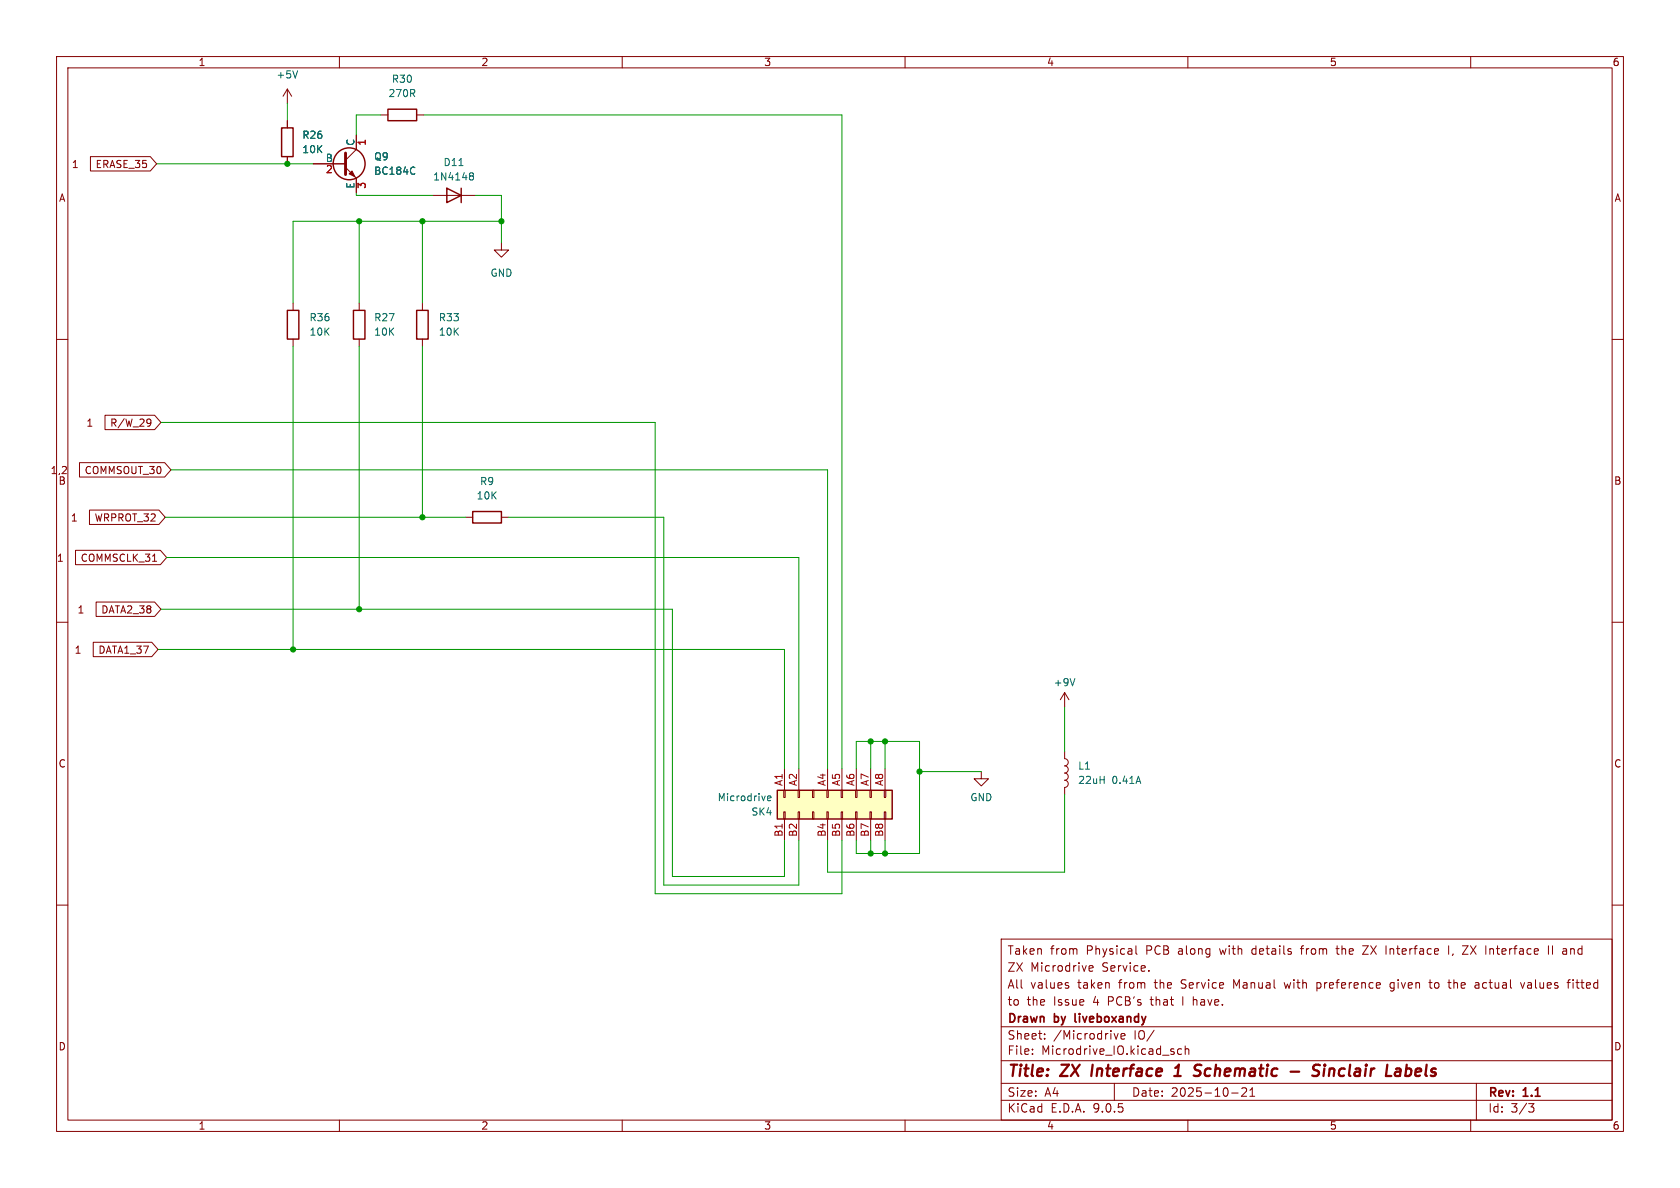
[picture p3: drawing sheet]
<svg xmlns="http://www.w3.org/2000/svg" width="297mm" height="210mm" viewBox="0 0 297 210" stroke-linecap="round" stroke-linejoin="round" font-family="sans-serif">
<g fill="none" stroke="#840000" stroke-width=".18">
<path d="M10 10h277v190h-277zM12 12h273v186h-273zM60 10v2M110 10v2M160 10v2M210 10v2M260 10v2M10 60h2M285 60h2M10 110h2M285 110h2M10 160h2"/>
<path d="M177 166h108v32h-108zM188.7 174.2l.3 .2-.3 .3M188.7 173.7l.2 .1M192.5 171.2l.7-.1v-.3l-.5-.1-.2 .2 .1 .7h.6M200.8 167.2v1.3l.2 .2M203.1 171.6v.1M227 173.7l.3 1M229.9 167.7h.6M232.8 173.7v1.5M232.8 174.6l.4 .1M233.2 173.7l-.4 .1M236.2 167.7h.5"/>
<path d="M236.4 167.2v1.3l.2 .2M240.9 167.2h1l-1 1.5h1M245.8 175.1l.4 .1M246.3 173.7l-.4 .1-.2 .2 .1 .6 .5 .1M252.6 173.7h.6M252.8 173.2v1.3l.4 .2M256 173.7h.5M256.1 167.2v1.5M256.2 174.6l.3 .1M256.9 168.6l-.2 .3M258.5 167.2h1l-1 1.5h1M261 173.7h.2l.3 .2v.8"/>
<path d="M261.5 174.6l-.5 .1M261.5 174.1h-.5M263.8 167.7l-.3 .1M268.8 173.7l.4 1 .3-1M273.7 167.2v1.5M274.5 167.2v1.5M277 173.7h.6M277.6 173.2l-.4 .2v1.3M278.1 173.2v.1M278.1 173.7v1M285 160h2M60 198v2"/>
<path d="M110 198v2M160 198v2M177 194.5h108M177 191.5h108M177 187.5h108M177 181.5h108M182.5 186.3v.1M182.5 185.5v.1M184.7 183.6v.1M184.7 182.8v.1M197 182.7l.3 1 .4-1M197 191.5v3"/>
<path d="M198.2 183.2l.7-.1-.1-.3-.4-.1-.2 .2v.7h.6M207.5 186v.3M208.9 185.5l-.4-.1-.3 .3v.4l.1 .2h.6M209.5 185.5l.2-.1 .4 .1 .1 .9M209.5 184.9v1.5M210 198v2M217.7 193.2h1.2M219.5 192.4l.6-.1 .2 .1 .1 .3-.9 1.1h.9M221 193.8h.8M221 192.7l.4-.4v1.5M260 198v2M261 191.5v6.5"/>
<path d="M270.2 195.1h1l-.5 .6 .4 .1 .1 .5-.3 .3h-.4"/>
</g>
<g fill="none" stroke="#840000" stroke-width=".4">
<path d="M193.2 188.2l-.3 2M207.6 190.2h1.1M207.8 188.8l.6-.6-.2 2M211.5 189.2l.4 .1a.49 .49 0 0 1 .3 .5 .49 .49 0 0 1-.4 .4M211.6 188.2l.8 .1M228.2 189.4h1.5M233.3 188.3a.85 .85 0 0 0-1 .1l-.2 .4 .1 .2M234.1 188.9l-.1 1.3M234.2 188.2v.2M234.2 188.2l-.1 .1 .1 .1M234.2 188.2l.1 .1-.1 .1M235.1 188.9l-.2 1.3"/>
<path d="M235.7 188.9l-.6 .2M247.4 188.9l.2 .3-.1 1M247.5 190.1l-.2 .1M247.6 189.4h-.2M248.5 190.1l.1 .1 .6-.1M248.7 188.2l-.3 2M249.2 188.9l-.6 .1"/>
</g>
<path d="M190.1 179.2v1.4" fill="none" stroke="#840000" stroke-width=".3"/>
<path d="M137.4 139.7h20.3v5.1h-20.3z" fill="#ffffc2"/>
<g fill="none" stroke="#840000" stroke-width=".25">
<path d="M68.6 19.3h5.1v2h-5.1zM49.8 22.6h2v5.1h-2zM79 33.3l2.5 1.2-2.5 1.3zM81.5 33.3v2.5M50.8 54.9h2v5h-2zM62.5 54.9h2v5h-2zM73.7 54.9h2v5h-2zM83.6 90.4h5v2.1h-5zM137.4 139.7h20.3v5.1h-20.3z"/>
<circle cx="61.7" cy="29" r="2.82"/>
</g>
<g fill="none" stroke="#840000" stroke-width=".18">
<path d="M50.8 15.7v2.6M50.8 15.7l-.8 1.3M50.8 15.7l.8 1.3M16 27.7h10.6l1.1 1.3-1.1 1.2h-10.6zM50.8 21.3v1.3M50.8 27.7v1.3M55.4 29h5.7M61.1 29.6l1.9 1.9v2.5M63 23.9v2.5l-1.9 1.9M67.3 20.3h1.3M73.7 20.3h1.2M76.5 34.5h7.6"/>
<path d="M51.8 53.6v1.3M51.8 59.9v1.3M63.5 53.6v1.3M63.5 59.9v1.3M74.7 53.6v1.3M74.7 59.9v1.3M88.6 42.9v1.3h1.3l-1.3 1.3-1.2-1.3h1.2M18.6 73.4h8.7l1.1 1.3-1.1 1.2h-8.7zM26.2 74.1l.4 .1a.84 .84 0 0 1-.3 1.1h-.2M26.7 74.6l-.3 .3h-.2M13.4 97.3h15l1.1 1.3-1.1 1.2h-15zM14.1 81.8h15l1.1 1.3-1.1 1.2h-15z"/>
<path d="M15.8 90.2h12.3l1.1 1.2-1.1 1.3h-12.3zM27 99.2h.7M82.3 91.4h1.3M88.6 91.4h1.3M16.5 113.5h10.3l1.1 1.3-1.1 1.3h-10.3zM17 106.4h10.3l1.1 1.3-1.1 1.3h-10.3zM138.6 139.7h.2v1.3h-.2zM138.7 135.9v3.8M141.1 139.7h.3v1.3h-.3zM141.2 135.9v3.8M143.6 139.7h.3v1.3h-.3zM146.2 139.7h.2v1.3h-.2z"/>
<path d="M146.3 135.9v3.8M148.7 139.7h.3v1.3h-.3zM148.8 135.9v3.8M151.3 139.7h.2v1.3h-.2zM151.4 135.9v3.8M153.8 139.7h.3v1.3h-.3zM153.9 135.9v3.8M156.3 139.7h.3v1.3h-.3zM156.5 135.9v3.8M173.5 136.4v1.3h1.3l-1.3 1.2-1.3-1.2h1.3M188.2 132.8v1.3a.64 .64 0 0 1 .6 .7 .64 .64 0 0 1-.6 .6 .64 .64 0 0 1 .6 .6 .64 .64 0 0 1-.6 .7 .64 .64 0 0 1 .6 .6 .64 .64 0 0 1-.6 .6 .64 .64 0 0 1 .6 .7 .64 .64 0 0 1-.6 .6M188.2 122.4v2.6"/>
<path d="M188.2 139.2v1.3M188.2 122.4l-.7 1.3M188.2 122.4l.8 1.3M138.6 143.5h.2v1.3h-.2zM138.7 144.8v3.8M141.1 143.5h.3v1.3h-.3zM141.2 144.8v3.8M143.6 143.5h.3v1.3h-.3zM146.2 143.5h.2v1.3h-.2zM146.3 144.8v3.8M148.7 143.5h.3v1.3h-.3zM148.8 144.8v3.8"/>
<path d="M151.3 143.5h.2v1.3h-.2zM151.4 144.8v3.8M153.8 143.5h.3v1.3h-.3zM153.9 144.8v3.8M156.3 143.5h.3v1.3h-.3zM156.5 144.8v3.8"/>
</g>
<path d="M52.6 12.5l-.4 1.3M73.1 29.5l.2 .2M73.3 30.7l-.2 .1M81.1 29.3h.8M83.1 31l.1 .1M83.1 30.6h.4l.2 .1v.2l-.2 .2M83.2 31.1h.3M83.2 31.1l-.1 .1M83.5 31.1l.2 .2v.4l-.2 .1h-.4M190 120l-.4 1.2M135.7 141.1l.6-.1-.1-.2-.3-.1-.2 .2 .1 .6h.4" fill="none" stroke="#006464" stroke-width=".18"/>
<path d="M61.1 27.1v3.8" fill="none" stroke="#840000" stroke-width=".51"/>
<path d="M62.2 30.2l.5 1-1-.5z" fill="#840000" stroke="#840000" stroke-width=".18"/>
<g fill="none" stroke="#009600" stroke-width=".18">
<path d="M50.8 18.3v3M27.7 29h27.7M63 34v.5h13.5M63.5 39.1v14.5M67.3 20.3h-4.3v3.6M74.7 39.1v14.5M74.9 20.3h73.9v115.6M84.1 34.5h4.5v8.4M88.6 39.1h-36.8v14.5M28.4 74.7h87.4v83.3h33v-9.4M51.8 61.2v53.6M63.5 61.2v46.5"/>
<path d="M74.7 61.2v30.2M29.2 91.4h53.1M29.5 98.6h111.7v37.3M30.2 83.1h116.1v52.8M89.9 91.4h27.4v65.1h23.9v-7.9M27.9 114.8h110.8v21.1M28.4 107.7h90.5v47.2h19.8v-6.3M151.4 135.9v-4.8h11.2v19.8h-11.2v-2.3M153.9 131.1v4.8M156.5 131.1v4.8M162.6 136.4h10.9M188.2 125v7.8"/>
<path d="M153.9 148.6v2.3M156.5 148.6v2.3M188.2 140.5v13.7h-41.9v-5.6"/>
</g>
<g fill="#009600" stroke="#009600" stroke-width=".18">
<circle cx="156.5" cy="150.9" r=".46"/>
<circle cx="162.6" cy="136.4" r=".46"/>
<circle cx="156.5" cy="131.1" r=".46"/>
<circle cx="153.9" cy="131.1" r=".46"/>
<circle cx="153.9" cy="150.9" r=".46"/>
<circle cx="74.7" cy="91.4" r=".46"/>
<circle cx="74.7" cy="39.1" r=".46"/>
<circle cx="63.5" cy="107.7" r=".46"/>
<circle cx="51.8" cy="114.8" r=".46"/>
<circle cx="88.6" cy="39.1" r=".46"/>
<circle cx="63.5" cy="39.1" r=".46"/>
<circle cx="50.8" cy="29" r=".46"/>
</g>
<g font-size="2.8" fill="#840000">
<text x="178" y="190.9">Title:</text>
<text x="187.7" y="190.9">ZX</text>
<text x="193.8" y="190.9">Interface</text>
<text x="209.4" y="190.9">1</text>
<text x="213.6" y="190.9">Schematic</text>
<text x="231.3" y="190.9">-</text>
<text x="236.1" y="190.9">Sinclair</text>
<text x="249.9" y="190.9">Labels</text>
</g>
<g font-size="2.1" fill="#840000">
<text x="178" y="172">ZX</text>
<text x="178" y="169">Taken</text>
<text x="182.2" y="172">Microdrive</text>
<text x="185.7" y="169">from</text>
<text x="192.1" y="169">Physical</text>
<text x="194.9" y="172">Service.</text>
<text x="202.8" y="169">PCB</text>
<text x="208.6" y="169">along</text>
<text x="216.1" y="169">with</text>
<text x="221.9" y="169">details</text>
<text x="230.7" y="169">from</text>
<text x="237.2" y="169">the</text>
<text x="242" y="169">ZX</text>
<text x="246.1" y="169">Interface</text>
<text x="260.1" y="169">ZX</text>
<text x="264.3" y="169">Interface</text>
<text x="275.5" y="169">II</text>
<text x="278.2" y="169">and</text>
<text x="178" y="178">to</text>
<text x="178" y="175">All</text>
<text x="181.5" y="178">the</text>
<text x="182.2" y="175">values</text>
<text x="186.3" y="178">Issue</text>
<text x="190.6" y="175">taken</text>
<text x="193.4" y="178">4</text>
<text x="196.1" y="178">PCB's</text>
<text x="198" y="175">from</text>
<text x="203.9" y="178">that</text>
<text x="204.4" y="175">the</text>
<text x="209.2" y="175">Service</text>
<text x="209.6" y="178">I have.</text>
<text x="218.6" y="175">Manual</text>
<text x="227.8" y="175">with</text>
<text x="233.6" y="175">preference</text>
<text x="246.8" y="175">given</text>
<text x="253.9" y="175">to</text>
<text x="257.4" y="175">the</text>
<text x="262.2" y="175">actual</text>
<text x="270.5" y="175">values</text>
<text x="279" y="175">fitted</text>
<text x="178" y="184">Sheet:</text>
<text x="178" y="181.2">Drawn</text>
<text x="186.2" y="184">/Microdrive</text>
<text x="186.5" y="181.2">by</text>
<text x="190.7" y="181.2">liveboxandy</text>
<text x="200.5" y="184">IO/</text>
<text x="178" y="186.7">File:</text>
<text x="184.1" y="186.7">Microdrive_IO.kicad_sch</text>
<text x="178" y="196.9">KiCad</text>
<text x="178" y="194.1">Size:</text>
<text x="184.7" y="194.1">A4</text>
<text x="185.7" y="196.9">E.D.A.</text>
<text x="193.3" y="196.9">9.0.5</text>
<text x="200" y="194.1">Date:</text>
<text x="207" y="194.1">2025-10-21</text>
<text x="263" y="194.3">Rev:</text>
<text x="263" y="196.9">Id:</text>
<text x="267.1" y="196.9">3/3</text>
<text x="269.4" y="194.3">1.1</text>
</g>
<g font-size="1.8" fill="#840000">
<text x="35" y="11.9">1</text>
<text x="85" y="11.9">2</text>
<text x="135" y="11.9">3</text>
<text x="185" y="11.9">4</text>
<text x="235" y="11.9">5</text>
<text x="285" y="11.9">6</text>
<text x="12.6" y="29.9">1</text>
<text x="16.8" y="29.9">ERASE_35</text>
<text x="10.3" y="35.9">A</text>
<text x="285.3" y="35.9">A</text>
<text x="15.2" y="75.6">1</text>
<text x="19.4" y="75.6">R/W_29</text>
<text x="8.9" y="84">1,2</text>
<text x="10.3" y="85.9">B</text>
<text x="14.9" y="84">COMMSOUT_30</text>
<text x="285.3" y="85.9">B</text>
<text x="12.4" y="92.4">1</text>
<text x="16.6" y="92.4">WRPROT_32</text>
<text x="10" y="99.5">1</text>
<text x="14.2" y="99.5">COMMSCLK_31</text>
<text x="13.6" y="108.7">1</text>
<text x="17.8" y="108.7">DATA2_38</text>
<text x="13.1" y="115.8">1</text>
<text x="17.3" y="115.8">DATA1_37</text>
<text x="10.3" y="135.9">C</text>
<text x="285.3" y="135.9">C</text>
<text x="10.3" y="185.9">D</text>
<text x="285.3" y="185.9">D</text>
<text x="35" y="199.9">1</text>
<text x="85" y="199.9">2</text>
<text x="135" y="199.9">3</text>
<text x="185" y="199.9">4</text>
<text x="235" y="199.9">5</text>
<text x="285" y="199.9">6</text>
</g>
<g font-size="1.8" fill="#006464">
<text x="48.8" y="14.1">+5V</text>
<text x="68.6" y="17.4">270R</text>
<text x="69.2" y="14.8">R30</text>
<text x="53.3" y="24.7">R26</text>
<text x="53.3" y="27.3">10K</text>
<text x="57.5" y="28.7">B</text>
<text x="62.7" y="25.9" transform="rotate(-90 62.7 25.9)">C</text>
<text x="66" y="28.5">Q9</text>
<text x="78.3" y="29.6">D11</text>
<text x="62.7" y="33.4" transform="rotate(-90 62.7 33.4)">E</text>
<text x="66" y="31.1">BC184C</text>
<text x="76.5" y="32.1">1N4148</text>
<text x="86.6" y="49.1">GND</text>
<text x="54.6" y="57">R36</text>
<text x="54.6" y="59.5">10K</text>
<text x="66" y="57">R27</text>
<text x="66" y="59.5">10K</text>
<text x="77.5" y="57">R33</text>
<text x="77.5" y="59.5">10K</text>
<text x="84.2" y="88.5">10K</text>
<text x="84.8" y="86">R9</text>
<text x="186.2" y="121.5">+9V</text>
<text x="190.5" y="136.2">L1</text>
<text x="126.8" y="141.8">Microdrive</text>
<text x="171.4" y="141.8">GND</text>
<text x="190.5" y="138.8">22uH</text>
<text x="196.6" y="138.8">0.41A</text>
<text x="132.8" y="144.4">SK4</text>
</g>
<g font-size="1.8" fill="#a90000">
<text x="65" y="25.9" transform="rotate(-90 65 25.9)">1</text>
<text x="57.5" y="30.9">2</text>
<text x="65" y="33.5" transform="rotate(-90 65 33.5)">3</text>
<text x="138.4" y="139" transform="rotate(-90 138.4 139)">A1</text>
<text x="141" y="139" transform="rotate(-90 141 139)">A2</text>
<text x="146" y="139" transform="rotate(-90 146 139)">A4</text>
<text x="148.6" y="139" transform="rotate(-90 148.6 139)">A5</text>
<text x="151.1" y="139" transform="rotate(-90 151.1 139)">A6</text>
<text x="153.7" y="139" transform="rotate(-90 153.7 139)">A7</text>
<text x="156.2" y="139" transform="rotate(-90 156.2 139)">A8</text>
<text x="138.4" y="148" transform="rotate(-90 138.4 148)">B1</text>
<text x="141" y="148" transform="rotate(-90 141 148)">B2</text>
<text x="146" y="148" transform="rotate(-90 146 148)">B4</text>
<text x="148.6" y="148" transform="rotate(-90 148.6 148)">B5</text>
<text x="151.1" y="148" transform="rotate(-90 151.1 148)">B6</text>
<text x="153.7" y="148" transform="rotate(-90 153.7 148)">B7</text>
<text x="156.2" y="148" transform="rotate(-90 156.2 148)">B8</text>
</g>
</svg>
